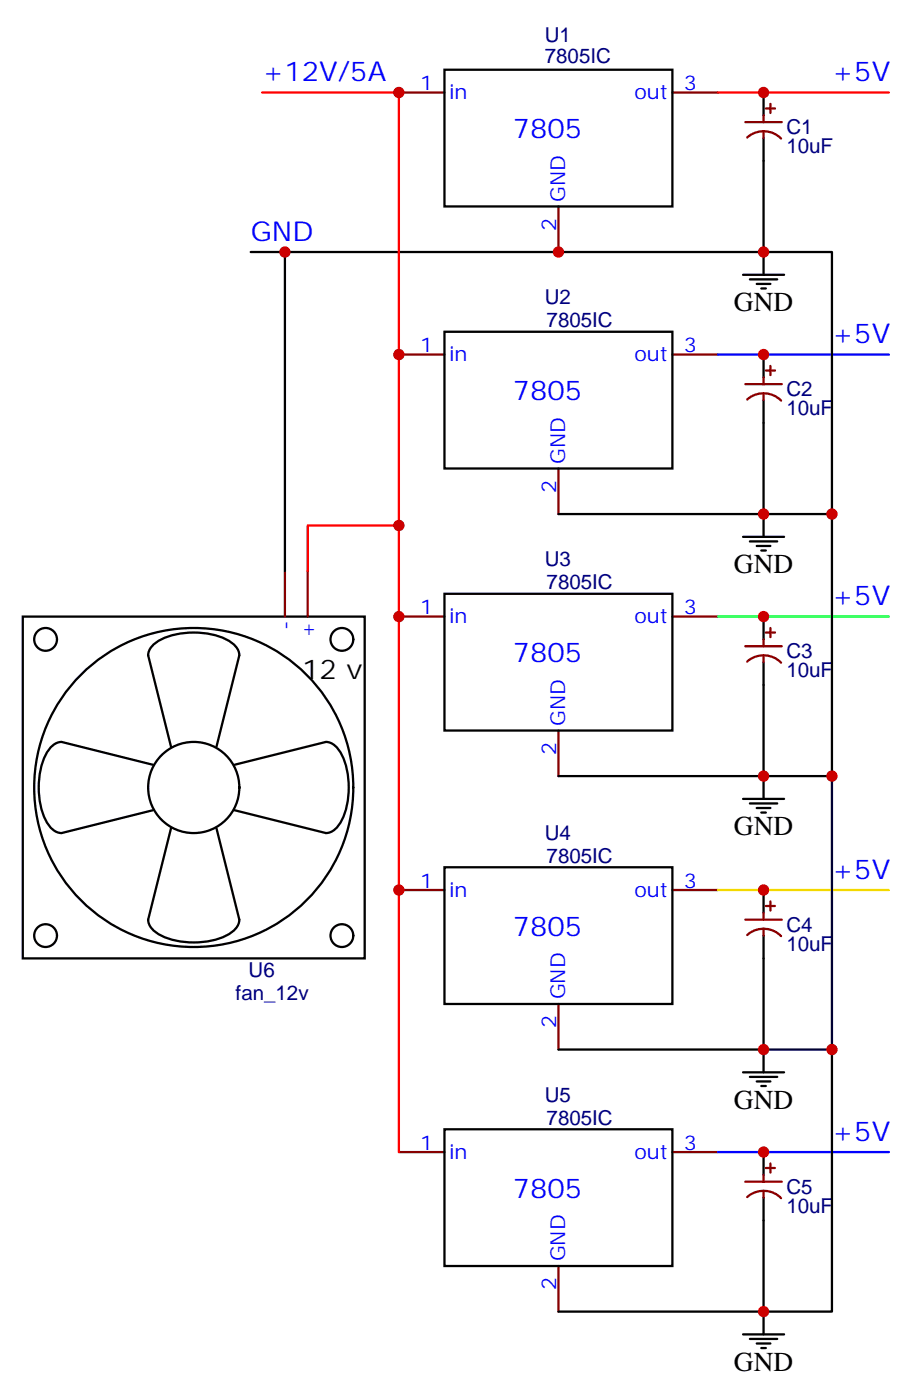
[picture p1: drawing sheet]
<svg xmlns="http://www.w3.org/2000/svg" width="141mm" height="217mm" viewBox="0 0 141 217" stroke-linecap="round" stroke-linejoin="round" font-family="sans-serif">
<g fill="none" stroke="#870000" stroke-width=".35">
<path d="M61.7 14.3h7.1M104.1 14.3h7M115.4 18.9h5.6M118.2 17.9v1M118.5 16.8h1.4M119.2 16.1v1.4M86.4 32v7M115.6 21.3a3.8 3.8 0 0 1 5.3 .2M118.2 20.3v1.1M61.7 54.9h7.1M104.1 54.9h7M115.4 59.5h5.6"/>
<path d="M118.2 58.4v1.1M118.5 57.4h1.4M119.2 56.7v1.4M86.4 72.5v7.1M115.6 61.9a3.8 3.8 0 0 1 5.3 .1M118.2 60.9v1M44.1 88.4v7.1M47.6 88.4v7.1M61.7 95.5h7.1M104.1 95.5h7M118.2 99v1M118.5 97.9h1.4"/>
<path d="M119.2 97.2v1.4M86.4 113.1v7.1M115.4 100h5.6M115.6 102.4a3.8 3.8 0 0 1 5.3 .2M118.2 101.5v1M61.7 137.8h7.1M104.1 137.8h7M119.2 139.6v1.4M86.4 155.4v7.1M115.4 142.4h5.6M115.6 144.8a3.8 3.8 0 0 1 5.3 .1M118.2 141.3v1.1"/>
<path d="M118.2 143.8v1.1M118.5 140.3h1.4M61.7 178.4h7.1M104.1 178.4h7M86.4 196v7.1M115.4 183h5.6M115.6 185.3a3.8 3.8 0 0 1 5.3 .2M118.2 181.9v1.1M118.2 184.4v1M118.5 180.8h1.4M119.2 180.1v1.4"/>
</g>
<g fill="none" stroke="#000" stroke-width=".35">
<path d="M68.8 10.8h35.3v21.2h-35.3zM118.2 14.3v3.6M44.1 39v49.4M118.2 21.4v17.6h-79.4M68.8 51.4h35.3v21.1h-35.3zM115 42.5h6.4M116.1 43.3h4.2M117.1 44h2.1M117.8 44.7h.7M118.2 42.5v-3.5h10.6v40.6h-10.6v3.5M118.2 54.9v3.5M118.2 61.9v17.7h-31.8"/>
<path d="M128.8 79.6v40.6h-10.6v3.5M3.5 95.5h52.9v52.9h-52.9zM68.8 91.9h35.3v21.2h-35.3zM115 83.1h6.4M116.1 83.8h4.2M117.1 84.5h2.1M117.8 85.2h.7M118.2 95.5v3.5M23.6 118.4l-14.1-3.5a2.96 2.96 0 0 0-2.5 2 12.2 12.2 0 0 0 .4 10.7 2.64 2.64 0 0 0 2.1 1.4l14.1-3.6M26.5 115.6l-3.6-14.1a2.96 2.96 0 0 1 2.1-2.5 12.2 12.2 0 0 1 10.7 .4 2.64 2.64 0 0 1 1.3 2.1l-3.5 14.1M36.3 118.4l14.1-3.5a2.96 2.96 0 0 1 2.5 2 12.2 12.2 0 0 1-.4 10.7 2.64 2.64 0 0 1-2.1 1.4l-14.1-3.6M118.2 102.5v17.7h-31.8"/>
<path d="M26.5 128.3l-3.6 14.1a2.96 2.96 0 0 0 2.1 2.5 12.2 12.2 0 0 0 10.7-.4 2.64 2.64 0 0 0 1.3-2.1l-3.5-14.1M68.8 134.3h35.3v21.1h-35.3zM115 123.7h6.4M116.1 124.4h4.2M117.1 125.1h2.1M117.8 125.8h.7M118.2 137.8v3.5M118.2 144.9v17.6h-31.8M68.8 174.8h35.3v21.2h-35.3zM115 166h6.4M116.1 166.7h4.2M117.1 167.4h2.1"/>
<path d="M117.8 168.1h.7M118.2 162.5v3.5M118.2 178.4v3.5M128.8 162.5v40.6h-10.6v3.5M118.2 185.4v17.7h-31.8M115 206.6h6.4M116.1 207.3h4.2M117.1 208h2.1M117.8 208.7h.7"/>
<circle cx="7.1" cy="99" r="1.76"/>
<circle cx="52.9" cy="99" r="1.76"/>
<circle cx="30" cy="121.9" r="24.7"/>
<circle cx="30" cy="121.9" r="7.1"/>
<circle cx="7.1" cy="144.9" r="1.76"/>
<circle cx="52.9" cy="144.9" r="1.76"/>
</g>
<path d="M40.6 14.3h21.1v164.1M111.1 14.3h26.5M61.7 81.4h-14.1v7" fill="none" stroke="#f00" stroke-width=".35"/>
<path d="M111.1 137.8h26.5" fill="none" stroke="#ff0" stroke-width=".35"/>
<path d="M111.1 54.9h26.5M111.1 178.4h26.5" fill="none" stroke="#00f" stroke-width=".35"/>
<path d="M111.1 95.5h26.5" fill="none" stroke="#0f3" stroke-width=".35"/>
<path d="M128.8 120.2v42.3h-10.6" fill="none" stroke="#003" stroke-width=".35"/>
<g fill="#c00">
<circle cx="61.7" cy="54.9" r=".88"/>
<circle cx="61.7" cy="95.5" r=".88"/>
<circle cx="61.7" cy="137.8" r=".88"/>
<circle cx="118.2" cy="39" r=".88"/>
<circle cx="118.2" cy="79.6" r=".88"/>
<circle cx="118.2" cy="120.2" r=".88"/>
<circle cx="118.2" cy="162.5" r=".88"/>
<circle cx="118.2" cy="203.1" r=".88"/>
<circle cx="61.7" cy="14.3" r=".88"/>
<circle cx="86.4" cy="39" r=".88"/>
<circle cx="118.2" cy="14.3" r=".88"/>
<circle cx="118.2" cy="54.9" r=".88"/>
<circle cx="118.2" cy="95.5" r=".88"/>
<circle cx="118.2" cy="137.8" r=".88"/>
<circle cx="118.2" cy="178.4" r=".88"/>
<circle cx="44.1" cy="39" r=".88"/>
<circle cx="61.7" cy="81.4" r=".88"/>
<circle cx="128.8" cy="79.6" r=".88"/>
<circle cx="128.8" cy="120.2" r=".88"/>
<circle cx="128.8" cy="162.5" r=".88"/>
</g>
<g font-size="4.2" fill="#00f">
<text x="40.6" y="12.6">+12V/5A</text>
<text x="128.8" y="12.6">+5V</text>
<text x="79.4" y="21.4">7805</text>
<text x="38.8" y="37.3">GND</text>
<text x="128.8" y="53.1">+5V</text>
<text x="79.4" y="61.9">7805</text>
<text x="128.8" y="93.7">+5V</text>
<text x="79.4" y="102.5">7805</text>
<text x="128.8" y="136">+5V</text>
<text x="79.4" y="144.9">7805</text>
<text x="128.8" y="176.6">+5V</text>
<text x="79.4" y="185.4">7805</text>
</g>
<g font-size="4.2">
<text x="113.6" y="48.2">GND</text>
<text x="113.6" y="88.8">GND</text>
<text x="46.8" y="105.1">12 v</text>
<text x="113.6" y="129.3">GND</text>
<text x="113.6" y="171.7">GND</text>
<text x="113.6" y="212.2">GND</text>
</g>
<g font-size="3.2" fill="#000080">
<text x="84.3" y="9.7">7805IC</text>
<text x="84.3" y="6.6">U1</text>
<text x="121.7" y="23.7">10uF</text>
<text x="121.7" y="20.8">C1</text>
<text x="84.3" y="47.1">U2</text>
<text x="84.6" y="50.7">7805IC</text>
<text x="121.7" y="64.3">10uF</text>
<text x="121.7" y="61.4">C2</text>
<text x="84.3" y="87.7">U3</text>
<text x="84.6" y="91.2">7805IC</text>
<text x="121.7" y="101.9">C3</text>
<text x="121.7" y="104.9">10uF</text>
<text x="84.3" y="130">U4</text>
<text x="84.6" y="133.6">7805IC</text>
<text x="121.7" y="147.2">10uF</text>
<text x="121.7" y="144.3">C4</text>
<text x="36.5" y="154.8">fan_12v</text>
<text x="38.5" y="151.3">U6</text>
<text x="84.3" y="170.6">U5</text>
<text x="84.6" y="174.1">7805IC</text>
<text x="121.7" y="184.8">C5</text>
<text x="121.7" y="187.8">10uF</text>
</g>
<g font-size="3.2" fill="#00f">
<text x="65" y="14">1</text>
<text x="69.5" y="15.4">in</text>
<text x="98.2" y="15.4">out</text>
<text x="105.8" y="14">3</text>
<text x="86.1" y="35.7" transform="rotate(-90 86.1 35.7)">2</text>
<text x="87.5" y="31.3" transform="rotate(-90 87.5 31.3)">GND</text>
<text x="65" y="54.5">1</text>
<text x="69.5" y="56">in</text>
<text x="98.2" y="56">out</text>
<text x="105.8" y="54.5">3</text>
<text x="87.5" y="71.8" transform="rotate(-90 87.5 71.8)">GND</text>
<text x="86.1" y="76.3" transform="rotate(-90 86.1 76.3)">2</text>
<text x="65" y="95.1">1</text>
<text x="105.8" y="95.1">3</text>
<text x="45.2" y="97.6" transform="rotate(-90 45.2 97.6)">-</text>
<text x="48.7" y="98.8" transform="rotate(-90 48.7 98.8)">+</text>
<text x="69.5" y="96.5">in</text>
<text x="98.2" y="96.5">out</text>
<text x="87.5" y="112.4" transform="rotate(-90 87.5 112.4)">GND</text>
<text x="86.1" y="116.9" transform="rotate(-90 86.1 116.9)">2</text>
<text x="65" y="137.4">1</text>
<text x="105.8" y="137.4">3</text>
<text x="69.5" y="138.9">in</text>
<text x="98.2" y="138.9">out</text>
<text x="87.5" y="154.7" transform="rotate(-90 87.5 154.7)">GND</text>
<text x="86.1" y="159.2" transform="rotate(-90 86.1 159.2)">2</text>
<text x="65" y="178">1</text>
<text x="69.5" y="179.4">in</text>
<text x="98.2" y="179.4">out</text>
<text x="105.8" y="178">3</text>
<text x="87.5" y="195.3" transform="rotate(-90 87.5 195.3)">GND</text>
<text x="86.1" y="199.8" transform="rotate(-90 86.1 199.8)">2</text>
</g>
</svg>
